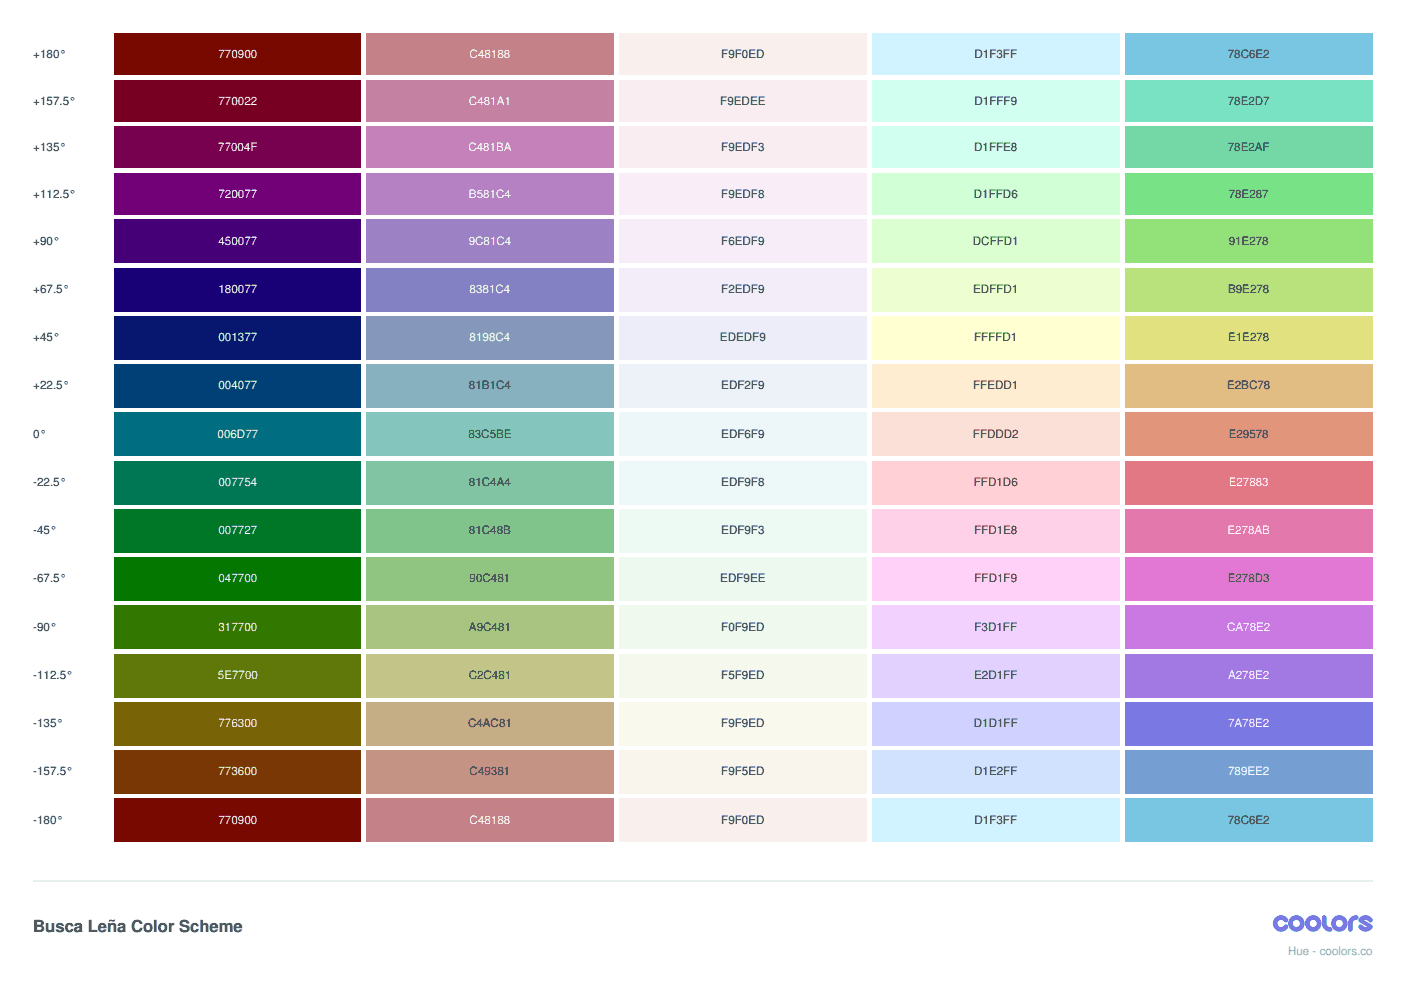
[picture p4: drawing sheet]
<svg xmlns="http://www.w3.org/2000/svg" width="297mm" height="210mm" viewBox="0 0 297 210" stroke-linecap="round" stroke-linejoin="round" font-family="sans-serif">
<path d="M24.3 7.1h52.3v8.8h-52.3z" fill="#770900"/>
<path d="M77.6 7.1h52.6v8.8h-52.6z" fill="#c48188"/>
<path d="M131.2 7.1h52.6v8.8h-52.6z" fill="#f9f0ed"/>
<path d="M184.9 7.1h52.5v8.8h-52.5z" fill="#d1f3ff"/>
<path d="M238.5 7.1h52.5v8.8h-52.5z" fill="#78c6e2"/>
<path d="M24.3 16.9h52.3v8.9h-52.3z" fill="#702"/>
<path d="M77.6 16.9h52.6v8.9h-52.6z" fill="#c481a1"/>
<path d="M131.2 16.9h52.6v8.9h-52.6z" fill="#f9edee"/>
<path d="M184.9 16.9h52.5v8.9h-52.5z" fill="#d1fff9"/>
<path d="M238.5 16.9h52.5v8.9h-52.5z" fill="#78e2d7"/>
<path d="M24.3 26.8h52.3v8.8h-52.3z" fill="#77004f"/>
<path d="M77.6 26.8h52.6v8.8h-52.6z" fill="#c481ba"/>
<path d="M131.2 26.8h52.6v8.8h-52.6z" fill="#f9edf3"/>
<path d="M184.9 26.8h52.5v8.8h-52.5z" fill="#d1ffe8"/>
<path d="M238.5 26.8h52.5v8.8h-52.5z" fill="#78e2af"/>
<path d="M24.3 36.7h52.3v8.8h-52.3z" fill="#720077"/>
<path d="M77.6 36.7h52.6v8.8h-52.6z" fill="#b581c4"/>
<path d="M131.2 36.7h52.6v8.8h-52.6z" fill="#f9edf8"/>
<path d="M184.9 36.7h52.5v8.8h-52.5z" fill="#d1ffd6"/>
<path d="M238.5 36.7h52.5v8.8h-52.5z" fill="#78e287"/>
<path d="M24.3 46.6h52.3v9.1h-52.3z" fill="#450077"/>
<path d="M77.6 46.6h52.6v9.1h-52.6z" fill="#9c81c4"/>
<path d="M131.2 46.6h52.6v9.1h-52.6z" fill="#f6edf9"/>
<path d="M184.9 46.6h52.5v9.1h-52.5z" fill="#dcffd1"/>
<path d="M238.5 46.6h52.5v9.1h-52.5z" fill="#91e278"/>
<path d="M24.3 56.8h52.3v9.2h-52.3z" fill="#180077"/>
<path d="M77.6 56.8h52.6v9.2h-52.6z" fill="#8381c4"/>
<path d="M131.2 56.8h52.6v9.2h-52.6z" fill="#f2edf9"/>
<path d="M184.9 56.8h52.5v9.2h-52.5z" fill="#edffd1"/>
<path d="M238.5 56.8h52.5v9.2h-52.5z" fill="#b9e278"/>
<path d="M24.3 67h52.3v9.2h-52.3z" fill="#001377"/>
<path d="M77.6 67h52.6v9.2h-52.6z" fill="#8198c4"/>
<path d="M131.2 67h52.6v9.2h-52.6z" fill="#ededf9"/>
<path d="M184.9 67h52.5v9.2h-52.5z" fill="#ffffd1"/>
<path d="M238.5 67h52.5v9.2h-52.5z" fill="#e1e278"/>
<path d="M24.3 77.3h52.3v9.1h-52.3z" fill="#004077"/>
<path d="M77.6 77.3h52.6v9.1h-52.6z" fill="#81b1c4"/>
<path d="M131.2 77.3h52.6v9.1h-52.6z" fill="#edf2f9"/>
<path d="M184.9 77.3h52.5v9.1h-52.5z" fill="#ffedd1"/>
<path d="M238.5 77.3h52.5v9.1h-52.5z" fill="#e2bc78"/>
<path d="M24.3 87.5h52.3v9.2h-52.3z" fill="#006d77"/>
<path d="M77.6 87.5h52.6v9.2h-52.6z" fill="#83c5be"/>
<path d="M131.2 87.5h52.6v9.2h-52.6z" fill="#edf6f9"/>
<path d="M184.9 87.5h52.5v9.2h-52.5z" fill="#ffddd2"/>
<path d="M238.5 87.5h52.5v9.2h-52.5z" fill="#e29578"/>
<path d="M24.3 97.7h52.3v9.2h-52.3z" fill="#007754"/>
<path d="M77.6 97.7h52.6v9.2h-52.6z" fill="#81c4a4"/>
<path d="M131.2 97.7h52.6v9.2h-52.6z" fill="#edf9f8"/>
<path d="M184.9 97.7h52.5v9.2h-52.5z" fill="#ffd1d6"/>
<path d="M238.5 97.7h52.5v9.2h-52.5z" fill="#e27883"/>
<path d="M24.3 108h52.3v9.1h-52.3z" fill="#007727"/>
<path d="M77.6 108h52.6v9.1h-52.6z" fill="#81c48b"/>
<path d="M131.2 108h52.6v9.1h-52.6z" fill="#edf9f3"/>
<path d="M184.9 108h52.5v9.1h-52.5z" fill="#ffd1e8"/>
<path d="M238.5 108h52.5v9.1h-52.5z" fill="#e278ab"/>
<path d="M24.3 118.2h52.3v9.2h-52.3z" fill="#047700"/>
<path d="M77.6 118.2h52.6v9.2h-52.6z" fill="#90c481"/>
<path d="M131.2 118.2h52.6v9.2h-52.6z" fill="#edf9ee"/>
<path d="M184.9 118.2h52.5v9.2h-52.5z" fill="#ffd1f9"/>
<path d="M238.5 118.2h52.5v9.2h-52.5z" fill="#e278d3"/>
<path d="M24.3 128.4h52.3v9.2h-52.3z" fill="#317700"/>
<path d="M77.6 128.4h52.6v9.2h-52.6z" fill="#a9c481"/>
<path d="M131.2 128.4h52.6v9.2h-52.6z" fill="#f0f9ed"/>
<path d="M184.9 128.4h52.5v9.2h-52.5z" fill="#f3d1ff"/>
<path d="M238.5 128.4h52.5v9.2h-52.5z" fill="#ca78e2"/>
<path d="M24.3 138.6h52.3v9.2h-52.3z" fill="#5e7700"/>
<path d="M77.6 138.6h52.6v9.2h-52.6z" fill="#c2c481"/>
<path d="M131.2 138.6h52.6v9.2h-52.6z" fill="#f5f9ed"/>
<path d="M184.9 138.6h52.5v9.2h-52.5z" fill="#e2d1ff"/>
<path d="M238.5 138.6h52.5v9.2h-52.5z" fill="#a278e2"/>
<path d="M24.3 148.9h52.3v9.1h-52.3z" fill="#776300"/>
<path d="M77.6 148.9h52.6v9.1h-52.6z" fill="#c4ac81"/>
<path d="M131.2 148.9h52.6v9.1h-52.6z" fill="#f9f9ed"/>
<path d="M184.9 148.9h52.5v9.1h-52.5z" fill="#d1d1ff"/>
<path d="M238.5 148.9h52.5v9.1h-52.5z" fill="#7a78e2"/>
<path d="M24.3 159.1h52.3v9.2h-52.3z" fill="#773600"/>
<path d="M77.6 159.1h52.6v9.2h-52.6z" fill="#c49381"/>
<path d="M131.2 159.1h52.6v9.2h-52.6z" fill="#f9f5ed"/>
<path d="M184.9 159.1h52.5v9.2h-52.5z" fill="#d1e2ff"/>
<path d="M238.5 159.1h52.5v9.2h-52.5z" fill="#789ee2"/>
<path d="M24.3 169.3h52.3v9.2h-52.3z" fill="#770900"/>
<path d="M77.6 169.3h52.6v9.2h-52.6z" fill="#c48188"/>
<path d="M131.2 169.3h52.6v9.2h-52.6z" fill="#f9f0ed"/>
<path d="M184.9 169.3h52.5v9.2h-52.5z" fill="#d1f3ff"/>
<path d="M238.5 169.3h52.5v9.2h-52.5z" fill="#78c6e2"/>
<path d="M7.1 186.8h283.9" fill="none" stroke="#ececec" stroke-width=".35"/>
<g fill="#06f">
<path d="M270.4 194.6a1.72 1.72 0 0 1 2.6 .2 .52 .52 0 0 1-.2 .8 .52 .52 0 0 1-.7-.4 .77 .77 0 0 0-1.1 .1 .77 .77 0 0 0 .2 1.1 .77 .77 0 0 0 1-.2 .48 .48 0 0 1 .7-.1 .48 .48 0 0 1 .1 .7 1.73 1.73 0 0 1-2.5 .3 1.73 1.73 0 0 1-.1-2.5z"/>
<path d="M280.5 194.1h.4l.3 .3v1.4a.77 .77 0 0 0 .8 .8 .48 .48 0 0 1 .5 .4 .48 .48 0 0 1-.5 .5 1.73 1.73 0 0 1-1.7-1.7v-1.3z"/>
<path d="M286.3 194.6l.8-.5h.4a.48 .48 0 0 1 .5 .4 .48 .48 0 0 1-.5 .5 .77 .77 0 0 0-.7 .8v1.2a.48 .48 0 0 1-.5 .5 .48 .48 0 0 1-.5-.5 2.69 2.69 0 0 1 .5-2.4z"/>
<path d="M288.4 194.5a1.72 1.72 0 0 1 2.6 .3 .52 .52 0 0 1-.3 .7 .52 .52 0 0 1-.7-.3l-.5-.2-.3 .1 1.6 1 .2 .2v.5a1.69 1.69 0 0 1-3-.3 .48 .48 0 0 1 .3-.5 .48 .48 0 0 1 .6 .2l.4 .3h.6l-1.8-1.2v-.5z"/>
<path d="M273.1 195.8a1.75 1.75 0 0 0 3.5 0 1.75 1.75 0 0 0-3.5 0zM274.1 195.8a.77 .77 0 0 1 1.5 0 .77 .77 0 0 1-1.5 0z"/>
<path d="M276.7 195.8a1.75 1.75 0 0 0 3.5 0 1.75 1.75 0 0 0-3.5 0zM277.7 195.8a.77 .77 0 0 1 1.5 0 .77 .77 0 0 1-1.5 0z"/>
<path d="M282.2 195.8a1.75 1.75 0 0 0 3.5 0 1.75 1.75 0 0 0-3.5 0zM283.2 195.8a.77 .77 0 0 1 1.5 0 .77 .77 0 0 1-1.5 0z"/>
</g>
<text font-size="3.5" fill="#2d2d2f" x="7.1" y="197.6">Busca Leña Color Scheme</text>
<g font-size="2.5" fill="#2d2d2f">
<text x="7.1" y="12.3">+180°</text>
<text x="152.9" y="12.3">F9F0ED</text>
<text x="206.6" y="12.3">D1F3FF</text>
<text x="260.3" y="12.3">78C6E2</text>
<text x="7.1" y="22.2">+157.5°</text>
<text x="152.7" y="22.2">F9EDEE</text>
<text x="206.6" y="22.2">D1FFF9</text>
<text x="260.3" y="22.2">78E2D7</text>
<text x="7.1" y="32.1">+135°</text>
<text x="152.9" y="32.1">F9EDF3</text>
<text x="206.5" y="32.1">D1FFE8</text>
<text x="260.3" y="32.1">78E2AF</text>
<text x="7.1" y="42">+112.5°</text>
<text x="152.9" y="42">F9EDF8</text>
<text x="206.5" y="42">D1FFD6</text>
<text x="260.5" y="42">78E287</text>
<text x="7.1" y="51.9">+90°</text>
<text x="152.9" y="51.9">F6EDF9</text>
<text x="206.3" y="51.9">DCFFD1</text>
<text x="260.5" y="51.9">91E278</text>
<text x="7.1" y="62.1">+67.5°</text>
<text x="152.9" y="62.1">F2EDF9</text>
<text x="206.3" y="62.1">EDFFD1</text>
<text x="260.4" y="62.1">B9E278</text>
<text x="7.1" y="72.3">+45°</text>
<text x="152.7" y="72.3">EDEDF9</text>
<text x="206.6" y="72.3">FFFFD1</text>
<text x="260.4" y="72.3">E1E278</text>
<text x="7.1" y="82.6">+22.5°</text>
<text x="99.4" y="82.6">81B1C4</text>
<text x="152.9" y="82.6">EDF2F9</text>
<text x="206.3" y="82.6">FFEDD1</text>
<text x="260.2" y="82.6">E2BC78</text>
<text x="7.1" y="92.8">0°</text>
<text x="99.3" y="92.8">83C5BE</text>
<text x="152.9" y="92.8">EDF6F9</text>
<text x="206.3" y="92.8">FFDDD2</text>
<text x="260.5" y="92.8">E29578</text>
<text x="7.1" y="103">-22.5°</text>
<text x="99.4" y="103">81C4A4</text>
<text x="152.9" y="103">EDF9F8</text>
<text x="206.5" y="103">FFD1D6</text>
<text x="7.1" y="113.2">-45°</text>
<text x="99.4" y="113.2">81C48B</text>
<text x="152.9" y="113.2">EDF9F3</text>
<text x="206.5" y="113.2">FFD1E8</text>
<text x="7.1" y="123.5">-67.5°</text>
<text x="99.6" y="123.5">90C481</text>
<text x="152.7" y="123.5">EDF9EE</text>
<text x="206.6" y="123.5">FFD1F9</text>
<text x="260.3" y="123.5">E278D3</text>
<text x="7.1" y="133.7">-90°</text>
<text x="99.4" y="133.7">A9C481</text>
<text x="152.9" y="133.7">F0F9ED</text>
<text x="206.6" y="133.7">F3D1FF</text>
<text x="7.1" y="143.9">-112.5°</text>
<text x="99.4" y="143.9">C2C481</text>
<text x="152.9" y="143.9">F5F9ED</text>
<text x="206.5" y="143.9">E2D1FF</text>
<text x="7.1" y="154.2">-135°</text>
<text x="99.2" y="154.2">C4AC81</text>
<text x="152.9" y="154.2">F9F9ED</text>
<text x="206.5" y="154.2">D1D1FF</text>
<text x="7.1" y="164.4">-157.5°</text>
<text x="99.6" y="164.4">C49381</text>
<text x="152.9" y="164.4">F9F5ED</text>
<text x="206.5" y="164.4">D1E2FF</text>
<text x="7.1" y="174.6">-180°</text>
<text x="152.9" y="174.6">F9F0ED</text>
<text x="206.6" y="174.6">D1F3FF</text>
<text x="260.3" y="174.6">78C6E2</text>
</g>
<g font-size="2.5" fill="#fff">
<text x="46.3" y="12.3">770900</text>
<text x="99.6" y="12.3">C48188</text>
<text x="46.3" y="22.2">770022</text>
<text x="99.4" y="22.2">C481A1</text>
<text x="46.3" y="32.1">77004F</text>
<text x="99.3" y="32.1">C481BA</text>
<text x="46.3" y="42">720077</text>
<text x="99.4" y="42">B581C4</text>
<text x="46.3" y="51.9">450077</text>
<text x="99.4" y="51.9">9C81C4</text>
<text x="46.3" y="62.1">180077</text>
<text x="99.6" y="62.1">8381C4</text>
<text x="46.3" y="72.3">001377</text>
<text x="99.6" y="72.3">8198C4</text>
<text x="46.3" y="82.6">004077</text>
<text x="46.1" y="92.8">006D77</text>
<text x="46.3" y="103">007754</text>
<text x="260.5" y="103">E27883</text>
<text x="46.3" y="113.2">007727</text>
<text x="260.2" y="113.2">E278AB</text>
<text x="46.3" y="123.5">047700</text>
<text x="46.3" y="133.7">317700</text>
<text x="260.2" y="133.7">CA78E2</text>
<text x="46.2" y="143.9">5E7700</text>
<text x="260.4" y="143.9">A278E2</text>
<text x="46.3" y="154.2">776300</text>
<text x="260.4" y="154.2">7A78E2</text>
<text x="46.3" y="164.4">773600</text>
<text x="260.4" y="164.4">789EE2</text>
<text x="46.3" y="174.6">770900</text>
<text x="99.6" y="174.6">C48188</text>
</g>
<text font-size="2.5" fill="#97969c" x="273.1" y="202.5">Hue - coolors.co</text>
</svg>
